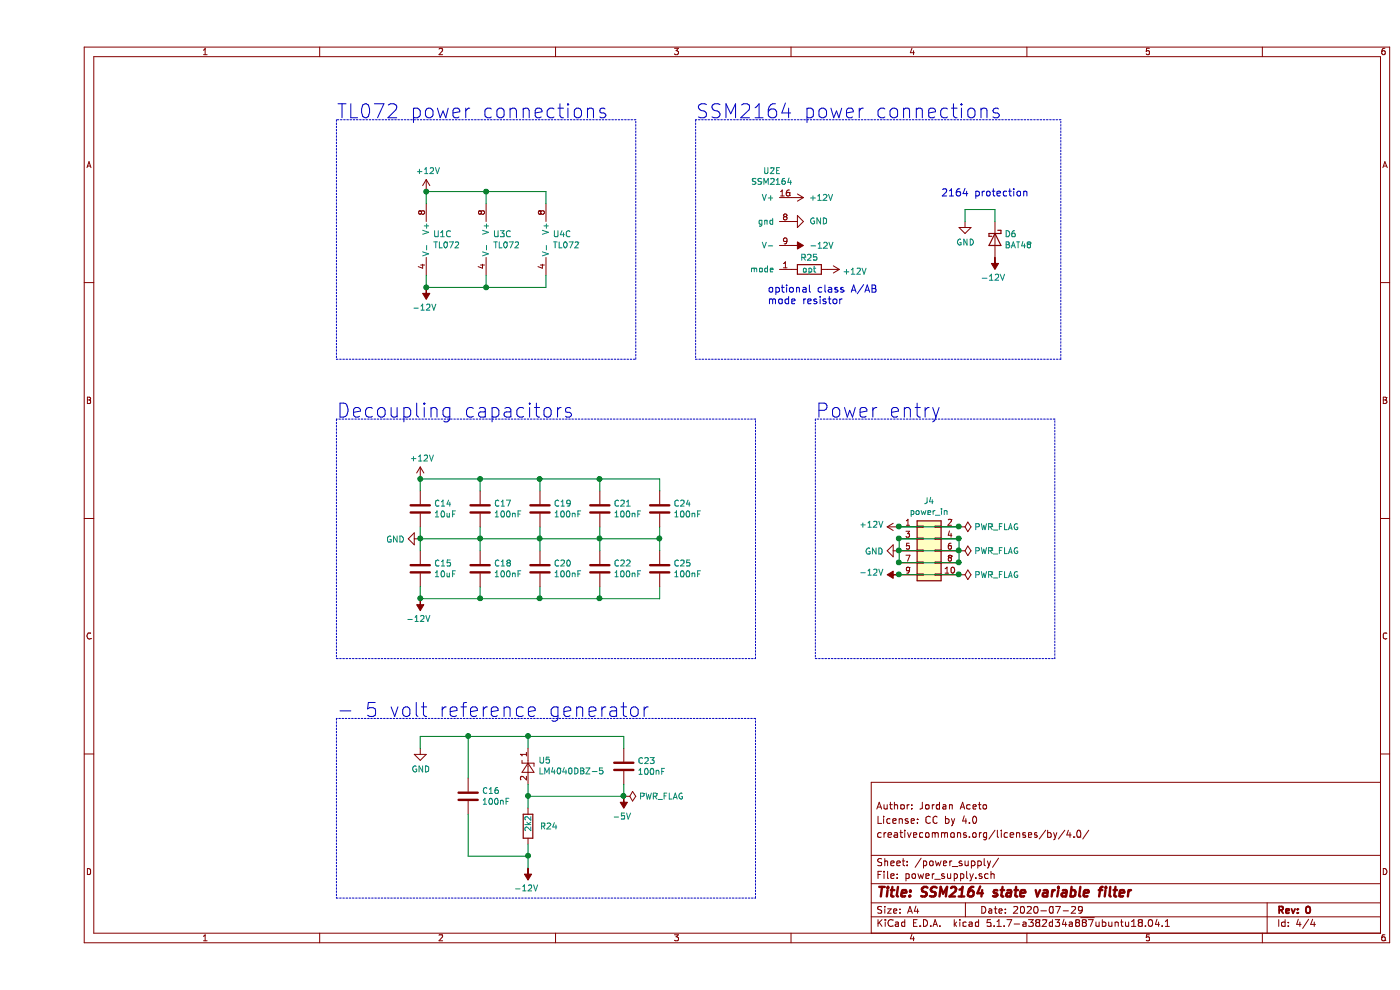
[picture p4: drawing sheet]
EESchema Schematic File Version 4
EELAYER 30 0
EELAYER END
$Descr A4 11693 8268
encoding utf-8
Sheet 4 4
Title "SSM2164 state variable filter"
Date "2020-07-29"
Rev "0"
Comp ""
Comment1 "creativecommons.org/licenses/by/4.0/"
Comment2 "License: CC by 4.0"
Comment3 "Author: Jordan Aceto"
Comment4 ""
$EndDescr
Text Notes 7550 1650 0    60   ~ 0
2164 protection
$Comp
L Amplifier_Operational:TL072 U1
U 3 1
P 3350 2000
F 0 "U1" H 3308 2046 50  0000 L CNN
F 1 "TL072" H 3308 1955 50  0000 L CNN
F 2 "Package_SO:SOIC-8_3.9x4.9mm_P1.27mm" H 3350 2000 50  0001 C CNN
F 3 "http://www.ti.com/lit/ds/symlink/tl071.pdf" H 3350 2000 50  0001 C CNN
	3    3350 2000
	1    0    0    -1  
$EndComp
$Comp
L Amplifier_Operational:TL072 U3
U 3 1
P 3850 2000
F 0 "U3" H 3808 2046 50  0000 L CNN
F 1 "TL072" H 3808 1955 50  0000 L CNN
F 2 "Package_SO:SOIC-8_3.9x4.9mm_P1.27mm" H 3850 2000 50  0001 C CNN
F 3 "http://www.ti.com/lit/ds/symlink/tl071.pdf" H 3850 2000 50  0001 C CNN
	3    3850 2000
	1    0    0    -1  
$EndComp
$Comp
L Amplifier_Operational:TL072 U4
U 3 1
P 4350 2000
F 0 "U4" H 4308 2046 50  0000 L CNN
F 1 "TL072" H 4308 1955 50  0000 L CNN
F 2 "Package_SO:SOIC-8_3.9x4.9mm_P1.27mm" H 4350 2000 50  0001 C CNN
F 3 "http://www.ti.com/lit/ds/symlink/tl071.pdf" H 4350 2000 50  0001 C CNN
	3    4350 2000
	1    0    0    -1  
$EndComp
Wire Wire Line
	3250 1600 3250 1700
Wire Wire Line
	3250 2300 3250 2400
Wire Wire Line
	3250 2400 3750 2400
Wire Wire Line
	4250 1700 4250 1600
Wire Wire Line
	4250 1600 3750 1600
Wire Wire Line
	3750 1700 3750 1600
Connection ~ 3750 1600
Wire Wire Line
	3750 1600 3250 1600
Wire Wire Line
	3750 2300 3750 2400
Connection ~ 3750 2400
Wire Wire Line
	3750 2400 4250 2400
Wire Wire Line
	4250 2300 4250 2400
$Comp
L Device:C C14
U 1 1
P 3200 4250
F 0 "C14" H 3315 4296 50  0000 L CNN
F 1 "10uF" H 3315 4205 50  0000 L CNN
F 2 "Capacitor_SMD:CP_Elec_6.3x5.4_Nichicon" H 3238 4100 50  0001 C CNN
F 3 "~" H 3200 4250 50  0001 C CNN
	1    3200 4250
	1    0    0    -1  
$EndComp
$Comp
L Device:C C15
U 1 1
P 3200 4750
F 0 "C15" H 3315 4796 50  0000 L CNN
F 1 "10uF" H 3315 4705 50  0000 L CNN
F 2 "Capacitor_SMD:CP_Elec_6.3x5.4_Nichicon" H 3238 4600 50  0001 C CNN
F 3 "~" H 3200 4750 50  0001 C CNN
	1    3200 4750
	1    0    0    -1  
$EndComp
$Comp
L Device:C C17
U 1 1
P 3700 4250
F 0 "C17" H 3815 4296 50  0000 L CNN
F 1 "100nF" H 3815 4205 50  0000 L CNN
F 2 "Capacitor_SMD:C_0805_2012Metric_Pad1.15x1.40mm_HandSolder" H 3738 4100 50  0001 C CNN
F 3 "~" H 3700 4250 50  0001 C CNN
	1    3700 4250
	1    0    0    -1  
$EndComp
$Comp
L Device:C C18
U 1 1
P 3700 4750
F 0 "C18" H 3815 4796 50  0000 L CNN
F 1 "100nF" H 3815 4705 50  0000 L CNN
F 2 "Capacitor_SMD:C_0805_2012Metric_Pad1.15x1.40mm_HandSolder" H 3738 4600 50  0001 C CNN
F 3 "~" H 3700 4750 50  0001 C CNN
	1    3700 4750
	1    0    0    -1  
$EndComp
$Comp
L Device:C C19
U 1 1
P 4200 4250
F 0 "C19" H 4315 4296 50  0000 L CNN
F 1 "100nF" H 4315 4205 50  0000 L CNN
F 2 "Capacitor_SMD:C_0805_2012Metric_Pad1.15x1.40mm_HandSolder" H 4238 4100 50  0001 C CNN
F 3 "~" H 4200 4250 50  0001 C CNN
	1    4200 4250
	1    0    0    -1  
$EndComp
$Comp
L Device:C C20
U 1 1
P 4200 4750
F 0 "C20" H 4315 4796 50  0000 L CNN
F 1 "100nF" H 4315 4705 50  0000 L CNN
F 2 "Capacitor_SMD:C_0805_2012Metric_Pad1.15x1.40mm_HandSolder" H 4238 4600 50  0001 C CNN
F 3 "~" H 4200 4750 50  0001 C CNN
	1    4200 4750
	1    0    0    -1  
$EndComp
$Comp
L Device:C C21
U 1 1
P 4700 4250
F 0 "C21" H 4815 4296 50  0000 L CNN
F 1 "100nF" H 4815 4205 50  0000 L CNN
F 2 "Capacitor_SMD:C_0805_2012Metric_Pad1.15x1.40mm_HandSolder" H 4738 4100 50  0001 C CNN
F 3 "~" H 4700 4250 50  0001 C CNN
	1    4700 4250
	1    0    0    -1  
$EndComp
$Comp
L Device:C C22
U 1 1
P 4700 4750
F 0 "C22" H 4815 4796 50  0000 L CNN
F 1 "100nF" H 4815 4705 50  0000 L CNN
F 2 "Capacitor_SMD:C_0805_2012Metric_Pad1.15x1.40mm_HandSolder" H 4738 4600 50  0001 C CNN
F 3 "~" H 4700 4750 50  0001 C CNN
	1    4700 4750
	1    0    0    -1  
$EndComp
$Comp
L Device:C C24
U 1 1
P 5200 4250
F 0 "C24" H 5315 4296 50  0000 L CNN
F 1 "100nF" H 5315 4205 50  0000 L CNN
F 2 "Capacitor_SMD:C_0805_2012Metric_Pad1.15x1.40mm_HandSolder" H 5238 4100 50  0001 C CNN
F 3 "~" H 5200 4250 50  0001 C CNN
	1    5200 4250
	1    0    0    -1  
$EndComp
$Comp
L Device:C C25
U 1 1
P 5200 4750
F 0 "C25" H 5315 4796 50  0000 L CNN
F 1 "100nF" H 5315 4705 50  0000 L CNN
F 2 "Capacitor_SMD:C_0805_2012Metric_Pad1.15x1.40mm_HandSolder" H 5238 4600 50  0001 C CNN
F 3 "~" H 5200 4750 50  0001 C CNN
	1    5200 4750
	1    0    0    -1  
$EndComp
Wire Wire Line
	3200 4000 3200 4100
Wire Wire Line
	3700 4100 3700 4000
Connection ~ 3700 4000
Wire Wire Line
	3700 4000 3200 4000
Wire Wire Line
	4200 4100 4200 4000
Connection ~ 4200 4000
Wire Wire Line
	4200 4000 3700 4000
Wire Wire Line
	4700 4100 4700 4000
Connection ~ 4700 4000
Wire Wire Line
	4700 4000 4200 4000
Wire Wire Line
	5200 4100 5200 4000
Wire Wire Line
	5200 4000 4700 4000
Wire Wire Line
	3200 5000 3200 4900
Wire Wire Line
	3700 4900 3700 5000
Connection ~ 3700 5000
Wire Wire Line
	3700 5000 3200 5000
Wire Wire Line
	4200 4900 4200 5000
Connection ~ 4200 5000
Wire Wire Line
	4200 5000 3700 5000
Wire Wire Line
	4700 4900 4700 5000
Wire Wire Line
	4200 5000 4700 5000
Connection ~ 4700 5000
Wire Wire Line
	4700 5000 5200 5000
Wire Wire Line
	5200 4900 5200 5000
Wire Wire Line
	3200 4500 3200 4600
Wire Wire Line
	3200 4400 3200 4500
Connection ~ 3200 4500
Wire Wire Line
	3700 4500 3700 4400
Connection ~ 3700 4500
Wire Wire Line
	3700 4500 3200 4500
Wire Wire Line
	3700 4500 3700 4600
Wire Wire Line
	4200 4400 4200 4500
Connection ~ 4200 4500
Wire Wire Line
	4200 4500 3700 4500
Wire Wire Line
	4200 4500 4200 4600
Wire Wire Line
	4700 4600 4700 4500
Connection ~ 4700 4500
Wire Wire Line
	4700 4500 4200 4500
Wire Wire Line
	4700 4500 4700 4400
Wire Wire Line
	5200 4600 5200 4500
Connection ~ 5200 4500
Wire Wire Line
	5200 4500 4700 4500
Wire Wire Line
	5200 4500 5200 4400
$Comp
L power:+12V #PWR0121
U 1 1
P 3200 4000
F 0 "#PWR0121" H 3200 3850 50  0001 C CNN
F 1 "+12V" H 3215 4173 50  0000 C CNN
F 2 "" H 3200 4000 50  0001 C CNN
F 3 "" H 3200 4000 50  0001 C CNN
	1    3200 4000
	1    0    0    -1  
$EndComp
Connection ~ 3200 4000
$Comp
L power:-12V #PWR0122
U 1 1
P 3200 5000
F 0 "#PWR0122" H 3200 5100 50  0001 C CNN
F 1 "-12V" H 3215 5173 50  0000 C CNN
F 2 "" H 3200 5000 50  0001 C CNN
F 3 "" H 3200 5000 50  0001 C CNN
	1    3200 5000
	-1   0    0    1   
$EndComp
Connection ~ 3200 5000
$Comp
L power:GND #PWR0123
U 1 1
P 3200 4500
F 0 "#PWR0123" H 3200 4250 50  0001 C CNN
F 1 "GND" V 3205 4372 50  0000 R CNN
F 2 "" H 3200 4500 50  0001 C CNN
F 3 "" H 3200 4500 50  0001 C CNN
	1    3200 4500
	0    1    1    0   
$EndComp
$Comp
L power:+12V #PWR0124
U 1 1
P 3250 1600
F 0 "#PWR0124" H 3250 1450 50  0001 C CNN
F 1 "+12V" H 3265 1773 50  0000 C CNN
F 2 "" H 3250 1600 50  0001 C CNN
F 3 "" H 3250 1600 50  0001 C CNN
	1    3250 1600
	1    0    0    -1  
$EndComp
Connection ~ 3250 1600
$Comp
L power:-12V #PWR0125
U 1 1
P 3250 2400
F 0 "#PWR0125" H 3250 2500 50  0001 C CNN
F 1 "-12V" H 3265 2573 50  0000 C CNN
F 2 "" H 3250 2400 50  0001 C CNN
F 3 "" H 3250 2400 50  0001 C CNN
	1    3250 2400
	-1   0    0    1   
$EndComp
Connection ~ 3250 2400
$Comp
L power:GND #PWR0126
U 1 1
P 6300 1850
F 0 "#PWR0126" H 6300 1600 50  0001 C CNN
F 1 "GND" V 6300 1700 50  0000 R CNN
F 2 "" H 6300 1850 50  0001 C CNN
F 3 "" H 6300 1850 50  0001 C CNN
	1    6300 1850
	0    -1   -1   0   
$EndComp
$Comp
L SSM2164_SVF_parts:SSM2164 U2
U 5 1
P 6200 1850
F 0 "U2" H 6137 2275 50  0000 C CNN
F 1 "SSM2164" H 6137 2184 50  0000 C CNN
F 2 "Package_SO:SOIC-16_3.9x9.9mm_P1.27mm" H 6300 2050 50  0001 C CNN
F 3 "" H 6300 2050 50  0001 C CNN
	5    6200 1850
	1    0    0    -1  
$EndComp
$Comp
L power:+12V #PWR0127
U 1 1
P 6600 2250
F 0 "#PWR0127" H 6600 2100 50  0001 C CNN
F 1 "+12V" V 6615 2378 50  0000 L CNN
F 2 "" H 6600 2250 50  0001 C CNN
F 3 "" H 6600 2250 50  0001 C CNN
	1    6600 2250
	0    1    1    0   
$EndComp
$Comp
L power:-12V #PWR0128
U 1 1
P 6300 2050
F 0 "#PWR0128" H 6300 2150 50  0001 C CNN
F 1 "-12V" V 6300 2200 50  0000 L CNN
F 2 "" H 6300 2050 50  0001 C CNN
F 3 "" H 6300 2050 50  0001 C CNN
	1    6300 2050
	0    1    1    0   
$EndComp
$Comp
L Device:R R25
U 1 1
P 6450 2250
F 0 "R25" V 6350 2250 50  0000 C CNN
F 1 "opt" V 6450 2250 50  0000 C CNN
F 2 "Resistor_SMD:R_0805_2012Metric_Pad1.15x1.40mm_HandSolder" V 6380 2250 50  0001 C CNN
F 3 "~" H 6450 2250 50  0001 C CNN
	1    6450 2250
	0    1    1    0   
$EndComp
Text Notes 6100 2550 0    60   ~ 0
optional class A/AB \nmode resistor
$Comp
L Device:D_Schottky D6
U 1 1
P 8000 2000
F 0 "D6" V 7954 2080 50  0000 L CNN
F 1 "BAT48" V 8045 2080 50  0000 L CNN
F 2 "Diode_SMD:D_SOD-123" H 8000 2000 50  0001 C CNN
F 3 "~" H 8000 2000 50  0001 C CNN
	1    8000 2000
	0    1    1    0   
$EndComp
$Comp
L power:-12V #PWR0129
U 1 1
P 8000 2150
F 0 "#PWR0129" H 8000 2250 50  0001 C CNN
F 1 "-12V" H 8015 2323 50  0000 C CNN
F 2 "" H 8000 2150 50  0001 C CNN
F 3 "" H 8000 2150 50  0001 C CNN
	1    8000 2150
	-1   0    0    1   
$EndComp
$Comp
L power:GND #PWR0130
U 1 1
P 7750 1850
F 0 "#PWR0130" H 7750 1600 50  0001 C CNN
F 1 "GND" H 7755 1677 50  0000 C CNN
F 2 "" H 7750 1850 50  0001 C CNN
F 3 "" H 7750 1850 50  0001 C CNN
	1    7750 1850
	1    0    0    -1  
$EndComp
Wire Wire Line
	7750 1850 7750 1750
Wire Wire Line
	7750 1750 8000 1750
Wire Wire Line
	8000 1750 8000 1850
Wire Notes Line
	2500 1000 2500 3000
Wire Notes Line
	2500 3000 5000 3000
Wire Notes Line
	5000 3000 5000 1000
Wire Notes Line
	5000 1000 2500 1000
Wire Notes Line
	5500 1000 5500 3000
Wire Notes Line
	5500 3000 8550 3000
Wire Notes Line
	8550 3000 8550 1000
Wire Notes Line
	8550 1000 5500 1000
Wire Notes Line
	2500 5500 6000 5500
Wire Notes Line
	6000 5500 6000 3500
Wire Notes Line
	6000 3500 2500 3500
Wire Notes Line
	2500 3500 2500 5500
Text Notes 2500 1000 0    118  ~ 0
TL072 power connections
Text Notes 5500 1000 0    118  ~ 0
SSM2164 power connections
Text Notes 2500 3500 0    118  ~ 0
Decoupling capacitors
$Comp
L Connector_Generic:Conn_02x05_Odd_Even J4
U 1 1
P 7400 4600
F 0 "J4" H 7450 5017 50  0000 C CNN
F 1 "power_in" H 7450 4926 50  0000 C CNN
F 2 "Connector_PinHeader_2.54mm:PinHeader_2x05_P2.54mm_Vertical" H 7400 4600 50  0001 C CNN
F 3 "~" H 7400 4600 50  0001 C CNN
	1    7400 4600
	1    0    0    -1  
$EndComp
Wire Wire Line
	7200 4400 7700 4400
Wire Wire Line
	7700 4500 7200 4500
Wire Wire Line
	7200 4500 7200 4600
Connection ~ 7200 4500
Wire Wire Line
	7200 4600 7200 4700
Connection ~ 7200 4600
Wire Wire Line
	7200 4700 7700 4700
Connection ~ 7200 4700
Wire Wire Line
	7700 4700 7700 4600
Connection ~ 7700 4700
Wire Wire Line
	7700 4600 7700 4500
Connection ~ 7700 4600
Connection ~ 7700 4500
Wire Wire Line
	7700 4600 7200 4600
Wire Wire Line
	7200 4800 7700 4800
$Comp
L power:-12V #PWR0131
U 1 1
P 7200 4800
F 0 "#PWR0131" H 7200 4900 50  0001 C CNN
F 1 "-12V" V 7215 4928 50  0000 L CNN
F 2 "" H 7200 4800 50  0001 C CNN
F 3 "" H 7200 4800 50  0001 C CNN
	1    7200 4800
	0    -1   -1   0   
$EndComp
Connection ~ 7200 4800
$Comp
L power:+12V #PWR0132
U 1 1
P 7200 4400
F 0 "#PWR0132" H 7200 4250 50  0001 C CNN
F 1 "+12V" V 7215 4528 50  0000 L CNN
F 2 "" H 7200 4400 50  0001 C CNN
F 3 "" H 7200 4400 50  0001 C CNN
	1    7200 4400
	0    -1   -1   0   
$EndComp
Connection ~ 7200 4400
$Comp
L power:GND #PWR0133
U 1 1
P 7200 4600
F 0 "#PWR0133" H 7200 4350 50  0001 C CNN
F 1 "GND" V 7205 4472 50  0000 R CNN
F 2 "" H 7200 4600 50  0001 C CNN
F 3 "" H 7200 4600 50  0001 C CNN
	1    7200 4600
	0    1    1    0   
$EndComp
Connection ~ 7700 4400
$Comp
L power:PWR_FLAG #FLG0101
U 1 1
P 7700 4400
F 0 "#FLG0101" H 7700 4475 50  0001 C CNN
F 1 "PWR_FLAG" V 7700 4528 50  0000 L CNN
F 2 "" H 7700 4400 50  0001 C CNN
F 3 "~" H 7700 4400 50  0001 C CNN
	1    7700 4400
	0    1    1    0   
$EndComp
$Comp
L power:PWR_FLAG #FLG0102
U 1 1
P 7700 4600
F 0 "#FLG0102" H 7700 4675 50  0001 C CNN
F 1 "PWR_FLAG" V 7700 4728 50  0000 L CNN
F 2 "" H 7700 4600 50  0001 C CNN
F 3 "~" H 7700 4600 50  0001 C CNN
	1    7700 4600
	0    1    1    0   
$EndComp
$Comp
L power:PWR_FLAG #FLG0103
U 1 1
P 7700 4800
F 0 "#FLG0103" H 7700 4875 50  0001 C CNN
F 1 "PWR_FLAG" V 7700 4928 50  0000 L CNN
F 2 "" H 7700 4800 50  0001 C CNN
F 3 "~" H 7700 4800 50  0001 C CNN
	1    7700 4800
	0    1    1    0   
$EndComp
Connection ~ 7700 4800
Wire Notes Line
	6500 3500 6500 5500
Wire Notes Line
	6500 5500 8500 5500
Wire Notes Line
	8500 5500 8500 3500
Wire Notes Line
	8500 3500 6500 3500
Text Notes 6500 3500 0    118  ~ 0
Power entry
Text Notes 2500 6000 0    118  ~ 0
- 5 volt reference generator
$Comp
L Reference_Voltage:LM4040DBZ-5 U5
U 1 1
P 4100 6400
F 0 "U5" V 4146 6312 50  0000 R CNN
F 1 "LM4040DBZ-5" V 4055 6312 50  0000 R CNN
F 2 "Package_TO_SOT_SMD:SOT-23_Handsoldering" H 4100 6200 50  0001 C CIN
F 3 "http://www.ti.com/lit/ds/symlink/lm4040-n.pdf" H 4100 6400 50  0001 C CIN
	1    4100 6400
	0    -1   -1   0   
$EndComp
$Comp
L Device:R R24
U 1 1
P 4100 6900
F 0 "R24" H 4200 6900 50  0000 L CNN
F 1 "2k2" V 4100 6850 50  0000 L CNN
F 2 "Resistor_SMD:R_0805_2012Metric_Pad1.15x1.40mm_HandSolder" V 4030 6900 50  0001 C CNN
F 3 "~" H 4100 6900 50  0001 C CNN
	1    4100 6900
	1    0    0    -1  
$EndComp
$Comp
L power:-12V #PWR010
U 1 1
P 4100 7250
F 0 "#PWR010" H 4100 7350 50  0001 C CNN
F 1 "-12V" H 4115 7423 50  0000 C CNN
F 2 "" H 4100 7250 50  0001 C CNN
F 3 "" H 4100 7250 50  0001 C CNN
	1    4100 7250
	-1   0    0    1   
$EndComp
$Comp
L power:GND #PWR09
U 1 1
P 3200 6250
F 0 "#PWR09" H 3200 6000 50  0001 C CNN
F 1 "GND" H 3205 6077 50  0000 C CNN
F 2 "" H 3200 6250 50  0001 C CNN
F 3 "" H 3200 6250 50  0001 C CNN
	1    3200 6250
	1    0    0    -1  
$EndComp
Wire Wire Line
	3200 6250 3200 6150
Wire Wire Line
	3200 6150 3600 6150
Wire Wire Line
	4100 6150 4100 6250
Wire Wire Line
	4100 6750 4100 6650
$Comp
L Device:C C23
U 1 1
P 4900 6400
F 0 "C23" H 5015 6446 50  0000 L CNN
F 1 "100nF" H 5015 6355 50  0000 L CNN
F 2 "Capacitor_SMD:C_0805_2012Metric_Pad1.15x1.40mm_HandSolder" H 4938 6250 50  0001 C CNN
F 3 "~" H 4900 6400 50  0001 C CNN
	1    4900 6400
	1    0    0    -1  
$EndComp
Wire Wire Line
	4900 6250 4900 6150
Wire Wire Line
	4900 6150 4100 6150
Connection ~ 4100 6150
Wire Wire Line
	4100 6650 4900 6650
Wire Wire Line
	4900 6650 4900 6550
Connection ~ 4100 6650
Wire Wire Line
	4100 6650 4100 6550
$Comp
L power:-5V #PWR011
U 1 1
P 4900 6650
F 0 "#PWR011" H 4900 6750 50  0001 C CNN
F 1 "-5V" H 4915 6823 50  0000 C CNN
F 2 "" H 4900 6650 50  0001 C CNN
F 3 "" H 4900 6650 50  0001 C CNN
	1    4900 6650
	-1   0    0    1   
$EndComp
Connection ~ 4900 6650
$Comp
L Device:C C16
U 1 1
P 3600 6650
F 0 "C16" H 3715 6696 50  0000 L CNN
F 1 "100nF" H 3715 6605 50  0000 L CNN
F 2 "Capacitor_SMD:C_0805_2012Metric_Pad1.15x1.40mm_HandSolder" H 3638 6500 50  0001 C CNN
F 3 "~" H 3600 6650 50  0001 C CNN
	1    3600 6650
	1    0    0    -1  
$EndComp
Wire Wire Line
	3600 6500 3600 6150
Connection ~ 3600 6150
Wire Wire Line
	3600 6150 4100 6150
Wire Wire Line
	4100 7250 4100 7150
Wire Wire Line
	4100 7150 3600 7150
Wire Wire Line
	3600 7150 3600 6800
Connection ~ 4100 7150
Wire Wire Line
	4100 7150 4100 7050
Wire Notes Line
	2500 6000 2500 7500
Wire Notes Line
	2500 7500 6000 7500
Wire Notes Line
	6000 7500 6000 6000
Wire Notes Line
	6000 6000 2500 6000
$Comp
L power:+12V #PWR0102
U 1 1
P 6300 1650
F 0 "#PWR0102" H 6300 1500 50  0001 C CNN
F 1 "+12V" V 6300 1900 50  0000 C CNN
F 2 "" H 6300 1650 50  0001 C CNN
F 3 "" H 6300 1650 50  0001 C CNN
	1    6300 1650
	0    1    1    0   
$EndComp
$Comp
L power:PWR_FLAG #FLG0104
U 1 1
P 4900 6650
F 0 "#FLG0104" H 4900 6725 50  0001 C CNN
F 1 "PWR_FLAG" V 4900 6778 50  0000 L CNN
F 2 "" H 4900 6650 50  0001 C CNN
F 3 "~" H 4900 6650 50  0001 C CNN
	1    4900 6650
	0    1    1    0   
$EndComp
$EndSCHEMATC
